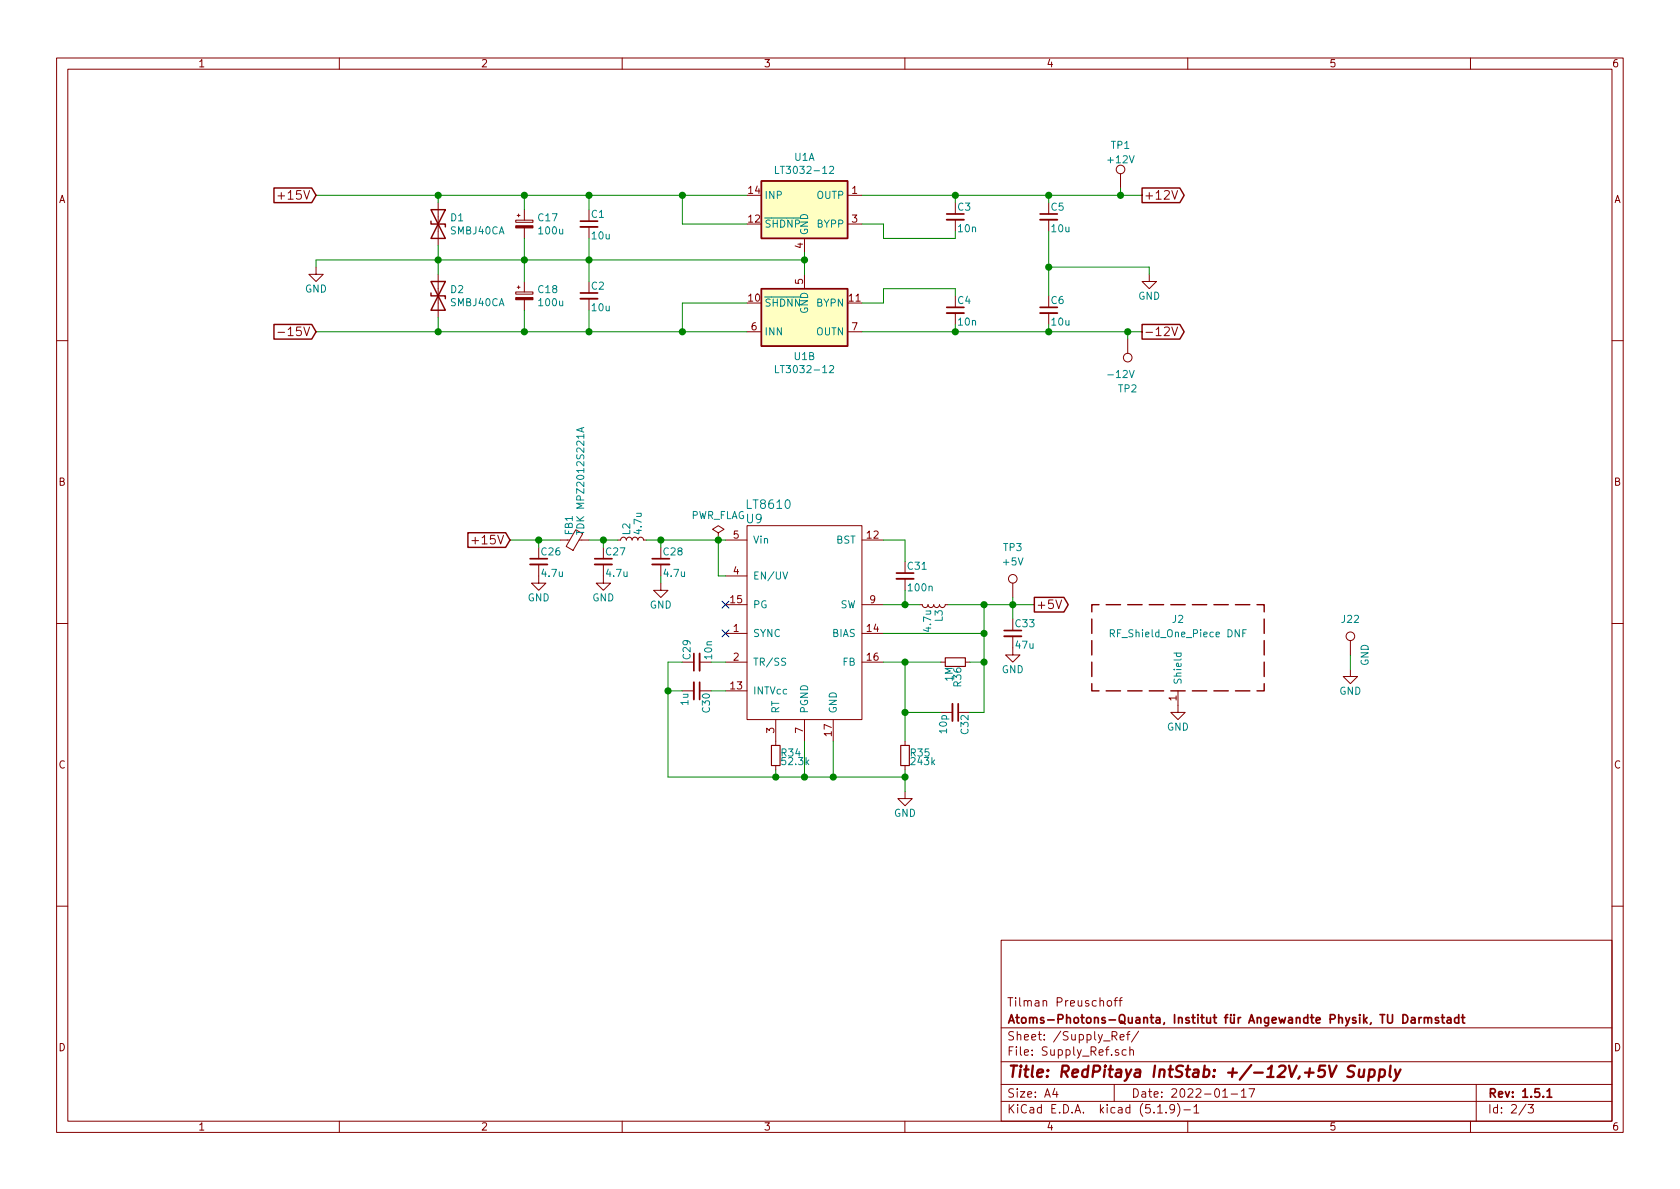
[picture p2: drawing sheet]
EESchema Schematic File Version 4
EELAYER 30 0
EELAYER END
$Descr A4 11693 8268
encoding utf-8
Sheet 2 3
Title "RedPitaya IntStab: +/-12V,+5V Supply"
Date "2022-01-17"
Rev "1.5.1"
Comp "Atoms-Photons-Quanta, Institut für Angewandte Physik, TU Darmstadt"
Comment1 "Tilman Preuschoff"
Comment2 ""
Comment3 ""
Comment4 ""
$EndDescr
$Comp
L Linear-Technology:LT8610 U9
U 1 1
P 5600 5250
F 0 "U9" H 5250 6900 60  0000 C CNN
F 1 "LT8610" H 5350 7000 60  0000 C CNN
F 2 "Package_SO:MSOP-16-1EP_3x4mm_P0.5mm_EP1.65x2.85mm" H 5600 5250 60  0001 C CNN
F 3 "" H 5600 5250 60  0001 C CNN
F 4 "Analog Devices" H 5600 5250 60  0001 C CNN "MFN"
F 5 "LT8610EMSE#PBF" H 5600 5250 50  0001 C CNN "PN"
	1    5600 5250
	1    0    0    -1  
$EndComp
$Comp
L Device:C_Small C26
U 1 1
P 3750 3900
F 0 "C26" H 3760 3970 50  0000 L CNN
F 1 "4.7u" H 3760 3820 50  0000 L CNN
F 2 "Capacitor_SMD:C_0805_2012Metric" H 3750 3900 50  0001 C CNN
F 3 "" H 3750 3900 50  0001 C CNN
F 4 "Taiyo Yuden" H 3750 3900 60  0001 C CNN "MFN"
F 5 "UMK212BBJ475KG-T" H 3750 3900 50  0001 C CNN "PN"
	1    3750 3900
	1    0    0    -1  
$EndComp
$Comp
L Device:C_Small C29
U 1 1
P 4850 4600
F 0 "C29" H 4860 4670 50  0000 L CNN
F 1 "10n" H 4860 4520 50  0000 L CNN
F 2 "Capacitor_SMD:C_0603_1608Metric" H 4850 4600 50  0001 C CNN
F 3 "" H 4850 4600 50  0001 C CNN
F 4 "TDK" H 4850 4600 60  0001 C CNN "MFN"
F 5 "CGA3E2C0G1H103J080AA" H 4850 4600 50  0001 C CNN "PN"
	1    4850 4600
	0    -1   -1   0   
$EndComp
$Comp
L Device:C_Small C30
U 1 1
P 4850 4800
F 0 "C30" H 4860 4870 50  0000 L CNN
F 1 "1u" H 4860 4720 50  0000 L CNN
F 2 "Capacitor_SMD:C_0805_2012Metric" H 4850 4800 50  0001 C CNN
F 3 "" H 4850 4800 50  0001 C CNN
F 4 "Taiyo Yuden" H 4850 4800 60  0001 C CNN "MFN"
F 5 "UMK212B7105KG-T" H 4850 4800 50  0001 C CNN "PN"
	1    4850 4800
	0    1    1    0   
$EndComp
$Comp
L Device:C_Small C32
U 1 1
P 6650 4950
F 0 "C32" H 6660 5020 50  0000 L CNN
F 1 "10p" H 6660 4870 50  0000 L CNN
F 2 "Capacitor_SMD:C_0603_1608Metric" H 6650 4950 50  0001 C CNN
F 3 "" H 6650 4950 50  0001 C CNN
F 4 "Wurth Electronics" H 6650 4950 60  0001 C CNN "MFN"
F 5 "885012006051" H 6650 4950 50  0001 C CNN "PN"
	1    6650 4950
	0    1    1    0   
$EndComp
$Comp
L Device:R_Small R34
U 1 1
P 5400 5250
F 0 "R34" H 5430 5270 50  0000 L CNN
F 1 "52.3k" H 5430 5210 50  0000 L CNN
F 2 "Resistor_SMD:R_0603_1608Metric" H 5400 5250 50  0001 C CNN
F 3 "" H 5400 5250 50  0001 C CNN
F 4 "Susumu" H 5400 5250 60  0001 C CNN "MFN"
F 5 "RR0816P-5232-D-70C" H 5400 5250 50  0001 C CNN "PN"
	1    5400 5250
	1    0    0    -1  
$EndComp
$Comp
L Device:R_Small R35
U 1 1
P 6300 5250
F 0 "R35" H 6330 5270 50  0000 L CNN
F 1 "243k" H 6330 5210 50  0000 L CNN
F 2 "Resistor_SMD:R_0603_1608Metric" H 6300 5250 50  0001 C CNN
F 3 "" H 6300 5250 50  0001 C CNN
F 4 "Susumu" H 6300 5250 60  0001 C CNN "MFN"
F 5 "RR0816P-2433-D-38D" H 6300 5250 50  0001 C CNN "PN"
	1    6300 5250
	1    0    0    -1  
$EndComp
$Comp
L Device:R_Small R36
U 1 1
P 6650 4600
F 0 "R36" H 6680 4620 50  0000 L CNN
F 1 "1M" H 6680 4560 50  0000 L CNN
F 2 "Resistor_SMD:R_0603_1608Metric" H 6650 4600 50  0001 C CNN
F 3 "" H 6650 4600 50  0001 C CNN
F 4 "Panasonic" H 6650 4600 60  0001 C CNN "MFN"
F 5 "ERJ-3RED1004V" H 6650 4600 50  0001 C CNN "PN"
	1    6650 4600
	0    1    1    0   
$EndComp
$Comp
L Device:L_Small L3
U 1 1
P 6500 4200
F 0 "L3" H 6530 4240 50  0000 L CNN
F 1 "4.7u" H 6530 4160 50  0000 L CNN
F 2 "custom:Coilcraft_MSS1278T" H 6500 4200 50  0001 C CNN
F 3 "" H 6500 4200 50  0001 C CNN
F 4 "Coilcraft" H 6500 4200 60  0001 C CNN "MFN"
F 5 "MSS1278T-472MLD" H 6500 4200 50  0001 C CNN "PN"
	1    6500 4200
	0    1    1    0   
$EndComp
$Comp
L Device:L_Small L2
U 1 1
P 4400 3750
F 0 "L2" H 4430 3790 50  0000 L CNN
F 1 "4.7u" H 4430 3710 50  0000 L CNN
F 2 "custom:Coilcraft_MSS1278T" H 4400 3750 50  0001 C CNN
F 3 "" H 4400 3750 50  0001 C CNN
F 4 "Coilcraft" H 4400 3750 60  0001 C CNN "MFN"
F 5 "MSS1278T-472MLD" H 4400 3750 50  0001 C CNN "PN"
	1    4400 3750
	0    -1   -1   0   
$EndComp
$Comp
L Device:Ferrite_Bead_Small FB1
U 1 1
P 4000 3750
F 0 "FB1" H 4030 3790 50  0000 L CNN
F 1 "TDK MPZ2012S221A" H 4030 3710 50  0000 L CNN
F 2 "Inductor_SMD:L_0805_2012Metric" H 4000 3750 50  0001 C CNN
F 3 "" H 4000 3750 50  0001 C CNN
F 4 "TDK" H 4000 3750 60  0001 C CNN "MFN"
F 5 "MPZ2012S221AT000" H 4000 3750 50  0001 C CNN "PN"
	1    4000 3750
	0    -1   -1   0   
$EndComp
$Comp
L power:GND #PWR05
U 1 1
P 3750 4000
F 0 "#PWR05" H 3750 3750 50  0001 C CNN
F 1 "GND" H 3750 3850 50  0000 C CNN
F 2 "" H 3750 4000 50  0001 C CNN
F 3 "" H 3750 4000 50  0001 C CNN
	1    3750 4000
	1    0    0    -1  
$EndComp
$Comp
L power:GND #PWR06
U 1 1
P 4200 4000
F 0 "#PWR06" H 4200 3750 50  0001 C CNN
F 1 "GND" H 4200 3850 50  0000 C CNN
F 2 "" H 4200 4000 50  0001 C CNN
F 3 "" H 4200 4000 50  0001 C CNN
	1    4200 4000
	1    0    0    -1  
$EndComp
$Comp
L power:GND #PWR07
U 1 1
P 4600 4050
F 0 "#PWR07" H 4600 3800 50  0001 C CNN
F 1 "GND" H 4600 3900 50  0000 C CNN
F 2 "" H 4600 4050 50  0001 C CNN
F 3 "" H 4600 4050 50  0001 C CNN
	1    4600 4050
	1    0    0    -1  
$EndComp
$Comp
L power:GND #PWR08
U 1 1
P 6300 5500
F 0 "#PWR08" H 6300 5250 50  0001 C CNN
F 1 "GND" H 6300 5350 50  0000 C CNN
F 2 "" H 6300 5500 50  0001 C CNN
F 3 "" H 6300 5500 50  0001 C CNN
	1    6300 5500
	1    0    0    -1  
$EndComp
Text GLabel 3550 3750 0    60   Input ~ 0
+15V
Wire Wire Line
	3550 3750 3750 3750
Wire Wire Line
	3750 3750 3750 3800
Connection ~ 3750 3750
Wire Wire Line
	4100 3750 4200 3750
Wire Wire Line
	4200 3750 4200 3800
Connection ~ 4200 3750
Wire Wire Line
	4500 3750 4600 3750
Wire Wire Line
	4600 3750 4600 3800
Connection ~ 4600 3750
Wire Wire Line
	5000 3750 5000 4000
Wire Wire Line
	5000 4000 5050 4000
Connection ~ 5000 3750
Wire Wire Line
	5050 4600 4950 4600
Wire Wire Line
	5050 4800 4950 4800
Wire Wire Line
	5400 5350 5400 5400
Wire Wire Line
	4650 5400 5400 5400
Wire Wire Line
	4650 5400 4650 4800
Wire Wire Line
	4650 4600 4750 4600
Wire Wire Line
	4750 4800 4650 4800
Connection ~ 4650 4800
Wire Wire Line
	6300 5350 6300 5400
Connection ~ 5400 5400
Wire Wire Line
	5600 5150 5600 5400
Connection ~ 5600 5400
Wire Wire Line
	5800 5150 5800 5400
Connection ~ 5800 5400
Connection ~ 6300 5400
Wire Wire Line
	6150 4600 6300 4600
Wire Wire Line
	6300 4600 6300 4950
Connection ~ 6300 4600
Wire Wire Line
	6550 4950 6300 4950
Connection ~ 6300 4950
Wire Wire Line
	6750 4600 6850 4600
Wire Wire Line
	6850 4200 6850 4400
Wire Wire Line
	6600 4200 6850 4200
Connection ~ 6850 4200
Wire Wire Line
	6150 4200 6300 4200
Wire Wire Line
	6300 4100 6300 4200
Connection ~ 6300 4200
Wire Wire Line
	6150 3750 6300 3750
Wire Wire Line
	6300 3750 6300 3900
Wire Wire Line
	6850 4400 6150 4400
Connection ~ 6850 4400
Text GLabel 7200 4200 2    60   Output ~ 0
+5V
$Comp
L power:GND #PWR09
U 1 1
P 7050 4500
F 0 "#PWR09" H 7050 4250 50  0001 C CNN
F 1 "GND" H 7050 4350 50  0000 C CNN
F 2 "" H 7050 4500 50  0001 C CNN
F 3 "" H 7050 4500 50  0001 C CNN
	1    7050 4500
	1    0    0    -1  
$EndComp
Wire Wire Line
	7050 4150 7050 4200
Connection ~ 7050 4200
Wire Wire Line
	6850 4950 6750 4950
Connection ~ 6850 4600
$Comp
L Device:C_Small C33
U 1 1
P 7050 4400
F 0 "C33" H 7060 4470 50  0000 L CNN
F 1 "47u" H 7060 4320 50  0000 L CNN
F 2 "Capacitor_SMD:C_1210_3225Metric" H 7050 4400 50  0001 C CNN
F 3 "" H 7050 4400 50  0001 C CNN
F 4 "Taiyo Yuden" H 7050 4400 60  0001 C CNN "MFN"
F 5 "EMK325BJ476MM-P" H 7050 4400 50  0001 C CNN "PN"
	1    7050 4400
	1    0    0    -1  
$EndComp
$Comp
L Device:RF_Shield_One_Piece J2
U 1 1
P 8200 4500
F 0 "J2" H 8200 4700 50  0000 C CNN
F 1 "RF_Shield_One_Piece DNF" H 8200 4600 50  0000 C CNN
F 2 "custom:Laird_Technologies_BMI-S-107_44.37x44.37mm" H 8200 4400 50  0001 C CNN
F 3 "" H 8200 4400 50  0001 C CNN
F 4 "Wurth Electronics" H 8200 4500 60  0001 C CNN "MFN"
F 5 "DNF" H 8200 4500 50  0001 C CNN "Config"
F 6 "36907406S" H 8200 4500 50  0001 C CNN "PN"
	1    8200 4500
	1    0    0    -1  
$EndComp
$Comp
L power:GND #PWR010
U 1 1
P 8200 4900
F 0 "#PWR010" H 8200 4650 50  0001 C CNN
F 1 "GND" H 8200 4750 50  0000 C CNN
F 2 "" H 8200 4900 50  0001 C CNN
F 3 "" H 8200 4900 50  0001 C CNN
	1    8200 4900
	1    0    0    -1  
$EndComp
$Comp
L Device:C_Small C27
U 1 1
P 4200 3900
F 0 "C27" H 4210 3970 50  0000 L CNN
F 1 "4.7u" H 4210 3820 50  0000 L CNN
F 2 "Capacitor_SMD:C_0805_2012Metric" H 4200 3900 50  0001 C CNN
F 3 "" H 4200 3900 50  0001 C CNN
F 4 "Taiyo Yuden" H 4200 3900 60  0001 C CNN "MFN"
F 5 "UMK212BBJ475KG-T" H 4200 3900 50  0001 C CNN "PN"
	1    4200 3900
	1    0    0    -1  
$EndComp
$Comp
L Device:C_Small C28
U 1 1
P 4600 3900
F 0 "C28" H 4610 3970 50  0000 L CNN
F 1 "4.7u" H 4610 3820 50  0000 L CNN
F 2 "Capacitor_SMD:C_0805_2012Metric" H 4600 3900 50  0001 C CNN
F 3 "" H 4600 3900 50  0001 C CNN
F 4 "Taiyo Yuden" H 4600 3900 60  0001 C CNN "MFN"
F 5 "UMK212BBJ475KG-T" H 4600 3900 50  0001 C CNN "PN"
	1    4600 3900
	1    0    0    -1  
$EndComp
$Comp
L Device:C_Small C31
U 1 1
P 6300 4000
F 0 "C31" H 6310 4070 50  0000 L CNN
F 1 "100n" H 6310 3920 50  0000 L CNN
F 2 "Capacitor_SMD:C_0603_1608Metric" H 6300 4000 50  0001 C CNN
F 3 "" H 6300 4000 50  0001 C CNN
F 4 "Kemet" H 6300 4000 60  0001 C CNN "MFN"
F 5 "C0603C104K5RECAUTO" H 6300 4000 50  0001 C CNN "PN"
	1    6300 4000
	1    0    0    -1  
$EndComp
Text GLabel 2200 2300 0    60   Input ~ 0
-15V
Wire Wire Line
	4750 2100 4750 2300
Connection ~ 4750 2300
Wire Wire Line
	4750 1550 4750 1350
$Comp
L Device:C_Small C1
U 1 1
P 4100 1550
F 0 "C1" H 4110 1620 50  0000 L CNN
F 1 "10u" H 4110 1470 50  0000 L CNN
F 2 "Capacitor_SMD:C_1210_3225Metric" H 4100 1550 50  0001 C CNN
F 3 "" H 4100 1550 50  0001 C CNN
F 4 "Murata" H 4100 1550 60  0001 C CNN "MFN"
F 5 "GCM32EL8EH106KA07L" H 4100 1550 50  0001 C CNN "PN"
	1    4100 1550
	1    0    0    -1  
$EndComp
$Comp
L Device:C_Small C4
U 1 1
P 6650 2150
F 0 "C4" H 6660 2220 50  0000 L CNN
F 1 "10n" H 6660 2070 50  0000 L CNN
F 2 "Capacitor_SMD:C_0603_1608Metric" H 6650 2150 50  0001 C CNN
F 3 "" H 6650 2150 50  0001 C CNN
F 4 "TDK" H 6650 2150 60  0001 C CNN "MFN"
F 5 "CGA3E2C0G1H103J080AA" H 6650 2150 50  0001 C CNN "PN"
	1    6650 2150
	1    0    0    -1  
$EndComp
$Comp
L Device:C_Small C3
U 1 1
P 6650 1500
F 0 "C3" H 6660 1570 50  0000 L CNN
F 1 "10n" H 6660 1420 50  0000 L CNN
F 2 "Capacitor_SMD:C_0603_1608Metric" H 6650 1500 50  0001 C CNN
F 3 "" H 6650 1500 50  0001 C CNN
F 4 "TDK" H 6650 1500 60  0001 C CNN "MFN"
F 5 "CGA3E2C0G1H103J080AA" H 6650 1500 50  0001 C CNN "PN"
	1    6650 1500
	1    0    0    -1  
$EndComp
Wire Wire Line
	6650 2000 6650 2050
Wire Wire Line
	6650 1650 6650 1600
Text GLabel 7950 2300 2    60   Output ~ 0
-12V
Text GLabel 7950 1350 2    60   Output ~ 0
+12V
Wire Wire Line
	7950 2300 7850 2300
Wire Wire Line
	6650 1350 6650 1400
Connection ~ 6650 1350
Wire Wire Line
	7300 1350 7300 1400
Connection ~ 7300 1350
Wire Wire Line
	7300 2250 7300 2300
Connection ~ 7300 2300
Wire Wire Line
	6650 2250 6650 2300
Connection ~ 6650 2300
$Comp
L power:GND #PWR011
U 1 1
P 8000 1900
F 0 "#PWR011" H 8000 1650 50  0001 C CNN
F 1 "GND" H 8000 1750 50  0000 C CNN
F 2 "" H 8000 1900 50  0001 C CNN
F 3 "" H 8000 1900 50  0001 C CNN
	1    8000 1900
	1    0    0    -1  
$EndComp
$Comp
L power:GND #PWR012
U 1 1
P 2200 1850
F 0 "#PWR012" H 2200 1600 50  0001 C CNN
F 1 "GND" H 2200 1700 50  0000 C CNN
F 2 "" H 2200 1850 50  0001 C CNN
F 3 "" H 2200 1850 50  0001 C CNN
	1    2200 1850
	1    0    0    -1  
$EndComp
Wire Wire Line
	2200 1800 2200 1850
Wire Wire Line
	7300 1850 8000 1850
Wire Wire Line
	8000 1850 8000 1900
$Comp
L Device:C_Small C2
U 1 1
P 4100 2050
F 0 "C2" H 4110 2120 50  0000 L CNN
F 1 "10u" H 4110 1970 50  0000 L CNN
F 2 "Capacitor_SMD:C_1210_3225Metric" H 4100 2050 50  0001 C CNN
F 3 "" H 4100 2050 50  0001 C CNN
F 4 "Murata" H 4100 2050 60  0001 C CNN "MFN"
F 5 "GCM32EL8EH106KA07L" H 4100 2050 50  0001 C CNN "PN"
	1    4100 2050
	1    0    0    -1  
$EndComp
$Comp
L Device:C_Small C5
U 1 1
P 7300 1500
F 0 "C5" H 7310 1570 50  0000 L CNN
F 1 "10u" H 7310 1420 50  0000 L CNN
F 2 "Capacitor_SMD:C_1210_3225Metric" H 7300 1500 50  0001 C CNN
F 3 "" H 7300 1500 50  0001 C CNN
F 4 "Murata" H 7300 1500 60  0001 C CNN "MFN"
F 5 "GCM32EL8EH106KA07L" H 7300 1500 50  0001 C CNN "PN"
	1    7300 1500
	1    0    0    -1  
$EndComp
$Comp
L Device:C_Small C6
U 1 1
P 7300 2150
F 0 "C6" H 7310 2220 50  0000 L CNN
F 1 "10u" H 7310 2070 50  0000 L CNN
F 2 "Capacitor_SMD:C_1210_3225Metric" H 7300 2150 50  0001 C CNN
F 3 "" H 7300 2150 50  0001 C CNN
F 4 "Murata" H 7300 2150 60  0001 C CNN "MFN"
F 5 "GCM32EL8EH106KA07L" H 7300 2150 50  0001 C CNN "PN"
	1    7300 2150
	1    0    0    -1  
$EndComp
$Comp
L Connector:TestPoint TP3
U 1 1
P 7050 4150
F 0 "TP3" H 7050 4500 50  0000 C CNN
F 1 "+5V" H 7050 4400 50  0000 C CNN
F 2 "TestPoint:TestPoint_THTPad_D1.5mm_Drill0.7mm" H 7050 4150 50  0001 C CNN
F 3 "" H 7050 4150 50  0001 C CNN
F 4 "DNF" H 7050 4150 50  0001 C CNN "Config"
	1    7050 4150
	1    0    0    -1  
$EndComp
$Comp
L Connector:TestPoint TP1
U 1 1
P 7800 1300
F 0 "TP1" H 7800 1600 50  0000 C CNN
F 1 "+12V" H 7800 1500 50  0000 C CNN
F 2 "TestPoint:TestPoint_THTPad_D1.5mm_Drill0.7mm" H 7800 1300 50  0001 C CNN
F 3 "" H 7800 1300 50  0001 C CNN
F 4 "DNF" H 7800 1300 50  0001 C CNN "Config"
	1    7800 1300
	1    0    0    -1  
$EndComp
$Comp
L Connector:TestPoint TP2
U 1 1
P 7850 2350
F 0 "TP2" H 7850 2700 50  0000 C CNN
F 1 "-12V" H 7900 2600 50  0000 C CNN
F 2 "TestPoint:TestPoint_THTPad_D1.5mm_Drill0.7mm" H 7850 2350 50  0001 C CNN
F 3 "" H 7850 2350 50  0001 C CNN
F 4 "DNF" H 7850 2350 50  0001 C CNN "Config"
	1    7850 2350
	-1   0    0    1   
$EndComp
$Comp
L Connector:TestPoint J22
U 1 1
P 9400 4550
F 0 "J22" H 9400 4800 50  0000 C CNN
F 1 "GND" V 9500 4550 50  0000 C CNN
F 2 "TestPoint:TestPoint_THTPad_D1.5mm_Drill0.7mm" H 9400 4550 50  0001 C CNN
F 3 "" H 9400 4550 50  0001 C CNN
F 4 "DNF" H 9400 4550 50  0001 C CNN "Config"
	1    9400 4550
	1    0    0    -1  
$EndComp
Wire Wire Line
	7800 1300 7800 1350
Connection ~ 7800 1350
Wire Wire Line
	7850 2350 7850 2300
Connection ~ 7850 2300
$Comp
L power:GND #PWR014
U 1 1
P 9400 4650
F 0 "#PWR014" H 9400 4400 50  0001 C CNN
F 1 "GND" H 9400 4500 50  0000 C CNN
F 2 "" H 9400 4650 50  0001 C CNN
F 3 "" H 9400 4650 50  0001 C CNN
	1    9400 4650
	1    0    0    -1  
$EndComp
Wire Wire Line
	9400 4550 9400 4650
Wire Wire Line
	3750 3750 3900 3750
Wire Wire Line
	4200 3750 4300 3750
Wire Wire Line
	4600 3750 5000 3750
Wire Wire Line
	5000 3750 5050 3750
Wire Wire Line
	4650 4800 4650 4600
Wire Wire Line
	5400 5400 5600 5400
Wire Wire Line
	5600 5400 5800 5400
Wire Wire Line
	5800 5400 6300 5400
Wire Wire Line
	6300 5400 6300 5500
Wire Wire Line
	6300 4600 6550 4600
Wire Wire Line
	6300 4950 6300 5150
Wire Wire Line
	6850 4200 7050 4200
Wire Wire Line
	6300 4200 6400 4200
Wire Wire Line
	6850 4400 6850 4600
Wire Wire Line
	7050 4200 7050 4300
Wire Wire Line
	7050 4200 7200 4200
Wire Wire Line
	6850 4600 6850 4950
Wire Wire Line
	4750 2300 4100 2300
Wire Wire Line
	6650 1350 7300 1350
Wire Wire Line
	7300 1350 7800 1350
Wire Wire Line
	7300 2300 6650 2300
Wire Wire Line
	7800 1350 7950 1350
Wire Wire Line
	7850 2300 7300 2300
Wire Wire Line
	4750 1350 4100 1350
Connection ~ 4750 1350
NoConn ~ 5050 4200
NoConn ~ 5050 4400
Wire Wire Line
	4600 4000 4600 4050
Text GLabel 2200 1350 0    60   Input ~ 0
+15V
$Comp
L power:PWR_FLAG #FLG0104
U 1 1
P 5000 3750
F 0 "#FLG0104" H 5000 3825 50  0001 C CNN
F 1 "PWR_FLAG" H 5000 3923 50  0000 C CNN
F 2 "" H 5000 3750 50  0001 C CNN
F 3 "~" H 5000 3750 50  0001 C CNN
	1    5000 3750
	1    0    0    -1  
$EndComp
$Comp
L Regulator_Linear:LT3032-12 U1
U 1 1
P 5600 1450
F 0 "U1" H 5600 1817 50  0000 C CNN
F 1 "LT3032-12" H 5600 1726 50  0000 C CNN
F 2 "Package_DFN_QFN:Linear_DE14MA" H 5600 1775 50  0001 C CNN
F 3 "https://www.analog.com/media/en/technical-documentation/data-sheets/3032ff.pdf" H 5600 1450 50  0001 C CNN
F 4 "Analog Devices" H 5600 1450 50  0001 C CNN "MFN"
F 5 "LT3032EDE-12#PBF" H 5600 1450 50  0001 C CNN "PN"
	1    5600 1450
	1    0    0    -1  
$EndComp
$Comp
L Regulator_Linear:LT3032-12 U1
U 2 1
P 5600 2200
F 0 "U1" H 5600 2475 50  0000 C CNN
F 1 "LT3032-12" H 5600 2566 50  0000 C CNN
F 2 "Package_DFN_QFN:Linear_DE14MA" H 5600 2525 50  0001 C CNN
F 3 "https://www.analog.com/media/en/technical-documentation/data-sheets/3032ff.pdf" H 5600 2200 50  0001 C CNN
F 4 "Analog Devices" H 5600 2200 50  0001 C CNN "MFN"
F 5 "LT3032EDE-12#PBF" H 5600 2200 50  0001 C CNN "PN"
	2    5600 2200
	1    0    0    1   
$EndComp
Wire Wire Line
	6000 1350 6650 1350
Wire Wire Line
	4750 1350 5200 1350
Wire Wire Line
	4750 1550 5200 1550
Wire Wire Line
	6000 1550 6150 1550
Wire Wire Line
	6150 1550 6150 1650
Wire Wire Line
	6150 1650 6650 1650
Wire Wire Line
	7300 1600 7300 1850
Connection ~ 7300 1850
Wire Wire Line
	7300 1850 7300 2050
Wire Wire Line
	6000 2300 6650 2300
Wire Wire Line
	4750 2100 5200 2100
Wire Wire Line
	4750 2300 5200 2300
Wire Wire Line
	4100 1800 4100 1950
Wire Wire Line
	5600 1750 5600 1800
Connection ~ 4100 1800
Wire Wire Line
	6150 2000 6150 2100
Wire Wire Line
	6150 2100 6000 2100
Wire Wire Line
	6150 2000 6650 2000
Wire Wire Line
	5600 1800 5600 1900
Connection ~ 5600 1800
Wire Wire Line
	4100 1800 5600 1800
Wire Wire Line
	2200 1800 3050 1800
Wire Wire Line
	2200 1350 3050 1350
Connection ~ 4100 1350
Wire Wire Line
	2200 2300 3050 2300
Connection ~ 4100 2300
$Comp
L Device:CP_Small C17
U 1 1
P 3650 1550
F 0 "C17" H 3738 1596 50  0000 L CNN
F 1 "100u" H 3738 1505 50  0000 L CNN
F 2 "Capacitor_THT:CP_Radial_D6.3mm_P2.50mm" H 3650 1550 50  0001 C CNN
F 3 "~" H 3650 1550 50  0001 C CNN
F 4 "Nichicon" H 3650 1550 50  0001 C CNN "MFN"
F 5 "UHV1V101MED" H 3650 1550 50  0001 C CNN "PN"
	1    3650 1550
	1    0    0    -1  
$EndComp
Wire Wire Line
	4100 1650 4100 1800
Wire Wire Line
	4100 1350 4100 1450
Wire Wire Line
	4100 2150 4100 2300
Wire Wire Line
	3650 1450 3650 1350
Connection ~ 3650 1350
Wire Wire Line
	3650 1350 4100 1350
Wire Wire Line
	3650 1650 3650 1800
Connection ~ 3650 1800
Wire Wire Line
	3650 1800 4100 1800
$Comp
L Device:CP_Small C18
U 1 1
P 3650 2050
F 0 "C18" H 3738 2096 50  0000 L CNN
F 1 "100u" H 3738 2005 50  0000 L CNN
F 2 "Capacitor_THT:CP_Radial_D6.3mm_P2.50mm" H 3650 2050 50  0001 C CNN
F 3 "~" H 3650 2050 50  0001 C CNN
F 4 "Nichicon" H 3650 2050 50  0001 C CNN "MFN"
F 5 "UHV1V101MED" H 3650 2050 50  0001 C CNN "PN"
	1    3650 2050
	1    0    0    -1  
$EndComp
Wire Wire Line
	3650 1950 3650 1800
Wire Wire Line
	3650 2150 3650 2300
Connection ~ 3650 2300
Wire Wire Line
	3650 2300 4100 2300
$Comp
L Device:D_TVS D1
U 1 1
P 3050 1550
F 0 "D1" V 3004 1630 50  0000 L CNN
F 1 "SMBJ40CA" V 3095 1630 50  0000 L CNN
F 2 "Diode_SMD:D_SMB" H 3050 1550 50  0001 C CNN
F 3 "~" H 3050 1550 50  0001 C CNN
F 4 "Bourns" V 3050 1550 50  0001 C CNN "MFN"
F 5 "SMBJ40CA-QH" V 3050 1550 50  0001 C CNN "PN"
	1    3050 1550
	0    1    1    0   
$EndComp
$Comp
L Device:D_TVS D2
U 1 1
P 3050 2050
F 0 "D2" V 3004 2130 50  0000 L CNN
F 1 "SMBJ40CA" V 3095 2130 50  0000 L CNN
F 2 "Diode_SMD:D_SMB" H 3050 2050 50  0001 C CNN
F 3 "~" H 3050 2050 50  0001 C CNN
F 4 "Bourns" V 3050 2050 50  0001 C CNN "MFN"
F 5 "SMBJ40CA-QH" V 3050 2050 50  0001 C CNN "PN"
	1    3050 2050
	0    1    1    0   
$EndComp
Wire Wire Line
	3050 1900 3050 1800
Connection ~ 3050 1800
Wire Wire Line
	3050 1800 3650 1800
Wire Wire Line
	3050 1800 3050 1700
Wire Wire Line
	3050 1400 3050 1350
Connection ~ 3050 1350
Wire Wire Line
	3050 1350 3650 1350
Wire Wire Line
	3050 2200 3050 2300
Connection ~ 3050 2300
Wire Wire Line
	3050 2300 3650 2300
$EndSCHEMATC
